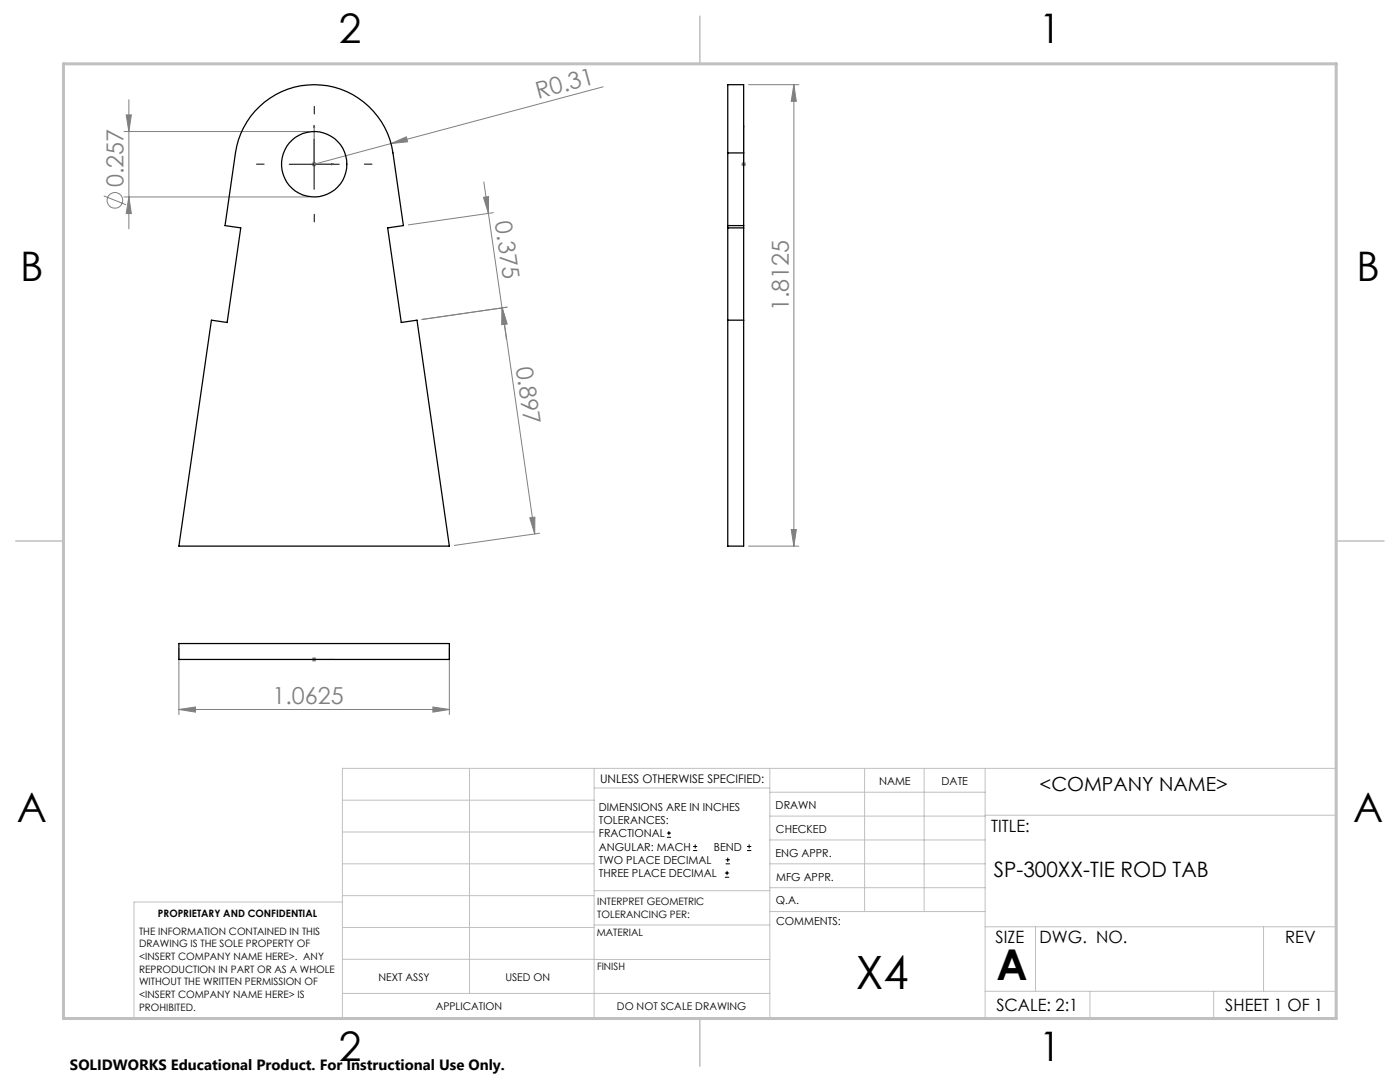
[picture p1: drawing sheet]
<svg xmlns="http://www.w3.org/2000/svg" width="279mm" height="216mm" viewBox="0 0 279 216" stroke-linecap="round" stroke-linejoin="round" font-family="sans-serif">
<g fill="none" stroke="#808080" stroke-width=".2">
<path d="M25.7 19.9v25.7M120.4 17.3l-57.7 15.5M149.4 16.9h10M158.4 16.9v92.1M158.4 16.9l.5 3.3h-1zM20.7 39.1l4.5 1.8M24.7 26.2h37M24.7 39.3h37M25.2 22.9h1l-.5 3.3zM25.7 39.3l.5 3.3h-1zM62.2 32.8h1M62.3 32.4l.7 .7"/>
<path d="M62.7 32.3v1M63 32.4l-.7 .7M78 28.6l3.1-1.3 .3 1zM96.5 39.4l1-.2v3.4zM96.6 36.3l.9 6.3M147.9 32.8h1M148.1 32.4l.7 .7M148.4 32.3v1M148.8 32.4l-.7 .7M97.5 42.6l2.7 18.9M98.5 42.4l-17 2.5M100.2 61.5l.9 3.1-.9 .2z"/>
<path d="M100.2 61.5l.9 6.2M100.2 61.4l1 3.2-1 .2zM100.2 61.4l6.5 45.1M101.2 61.3l-17 2.4 17-2.4M105.7 103.3l1.1-.1-.1 3.3zM107.7 106.4l-17 2.4M149.4 109h10M157.9 105.7h1l-.5 3.3zM35.7 129.4v13.2M62.2 131.6h1M62.3 131.2l.7 .7M62.7 131.1v1"/>
<path d="M63 131.2l-.7 .7M89.7 129.4v13.2M35.7 141.6l3.3-.5v1zM35.7 141.6h54M86.4 141.1l3.3 .5-3.3 .5z"/>
<circle cx="22.9" cy="40" r="1.56"/>
</g>
<g fill="none" stroke="#000" stroke-width=".2">
<path d="M57.7 32.8h10M62.7 27.8v10M133.1 167.1h.8M133.1 166.2h.8M133.5 165.8v.9M138.3 169.7h.8M138.3 168.9h.8M138.7 168.5v.8M144.7 175h.8M144.7 174.2h.8M144.8 172.4h.9M144.8 171.6h.9"/>
<path d="M145.1 173.8v.8M145.2 171.1v.9M149.1 169.7h.8M149.1 168.9h.8M149.5 168.5v.8"/>
</g>
<path d="M62.7 25l.1 .4h-.2zM62.7 25v7.8h3.9M66.2 32.7l.4 .1-.4 .1zM148.4 32.7v.2zM148.4 25v.4v-.4M148.4 32.8h.1M148.4 25v7.8M62.6 131.6h.2zM62.7 131.6h.1M62.7 131.6h3.9M66.6 131.6h-.4h.4" fill="none" stroke="#00f" stroke-width=".2"/>
<path d="M52.7 32.8h-1.5M62.7 22.8v-1.6M72.7 32.8h1.5M62.7 42.8v1.5" fill="none" stroke="#000" stroke-width=".2" stroke-dasharray="15.2 1.3 1.3 1.3"/>
<g fill="none" stroke="#c0c0c0" stroke-width=".2">
<path d="M68.3 159.7h50.3M93.7 153.3v44.9M118.6 153.3v49.9M118.6 157.2h35M153.6 153.3v49.9M153.6 158.1h43M172.5 153.3v28.6M184.4 153.3v28.6M196.6 153.3v49.9M68.3 180h-41.6v23.2h240v-49.9h-198.4v49.9M68.3 166h50.3M68.3 178.7h50.3"/>
<path d="M68.3 172.4h50.3M118.6 177.7h35M153.6 162.8h43M153.6 177.1h43M153.6 172.4h43M153.6 167.6h43M196.6 162.7h70.1M68.3 198.2h85.3M68.3 191.4l85.3 .1M68.3 185.1h50.3M118.6 184.6h35M153.6 181.9h43"/>
<path d="M196.6 184.9h70.1M196.6 197.8h70.1M206.7 184.9v12.9M217.5 197.8v5.4M242.2 197.8v5.4M252.2 184.9v12.9"/>
</g>
<path d="M139.7 3.2v9.5M3.1 107.9h9.6M266.7 107.9h9.5M139.7 203.2v9.6" fill="none" stroke="#c0c0c0" stroke-width=".3"/>
<path d="M12.7 12.7h254v190.5h-254z" fill="none" stroke="#c0c0c0" stroke-width=".6"/>
<g fill="#00f">
<path d="M66.2 32.7l.4 .1-.4 .1zM62.7 25l.1 .4h-.2z"/>
<path d="M148.4 32.7v.2zM148.4 25v.4z"/>
<path d="M66.2 131.6h.4zM62.6 131.6h.2z"/>
</g>
<g fill="#808080">
<path d="M78 28.6l3.1-1.3 .3 1z"/>
<path d="M105.7 103.3l1.1-.1-.1 3.3zM100.2 61.4l1 3.2-1 .2z"/>
<path d="M35.7 141.6l3.3-.5v1zM86.4 141.1l3.3 .5-3.3 .5z"/>
<path d="M157.9 105.7h1l-.5 3.3zM158.4 16.9l.5 3.3h-1z"/>
<path d="M25.2 22.9h1l-.5 3.3zM25.7 39.3l.5 3.3h-1z"/>
<path d="M96.5 39.4l1-.2v3.4zM100.2 61.5l.9 3.1-.9 .2z"/>
</g>
<g fill="none" stroke="#000" stroke-width=".25">
<path d="M51.8 21.2a15.9 15.9 0 0 1 26.6 9.3l2.1 14.5-3.1 .5 2.7 18.8 3.1-.4 6.5 45.1h-54l6.5-45.1 3.1 .4 2.7-18.8-3.1-.5 2.1-14.5a15.8 15.8 0 0 1 4.8-9.3zM145.2 30.5v-13.6h3.2v13.6M145.2 30.5v78.5h3.2v-78.5M145.2 30.5h3.2M145.2 45.5h3.2M145.2 45h3.2M145.2 63.9h3.2M35.7 128.4h54v3.2h-54z"/>
<circle cx="62.7" cy="32.8" r="6.5"/>
</g>
<text font-size="9.2" x="170.8" y="197.4">X4</text>
<text font-size="8.5" x="198.9" y="195.5">A</text>
<g font-size="8.1">
<text x="67.6" y="8.5">2</text>
<text x="207.3" y="8.5">1</text>
<text x="4" y="56.1">B</text>
<text x="270.7" y="56.1">B</text>
<text x="3.3" y="164.1">A</text>
<text x="270" y="164.1">A</text>
<text x="67.6" y="211.7">2</text>
<text x="207.3" y="211.7">1</text>
</g>
<g font-size="4.7" fill="#808080">
<text x="107.4" y="19.7" transform="rotate(-15 107.4 19.7)">R0.31</text>
<text x="24.7" y="37.4" transform="rotate(-90 24.7 37.4)">0.257</text>
<text x="98.8" y="44.4" transform="rotate(82 98.8 44.4)">0.375</text>
<text x="157.4" y="62.1" transform="rotate(-90 157.4 62.1)">1.8125</text>
<text x="103" y="73.3" transform="rotate(82 103 73.3)">0.897</text>
<text x="54.4" y="140.5">1.0625</text>
</g>
<text font-size="4.2" x="198.3" y="174.9">SP-300XX-TIE ROD TAB</text>
<text font-size="3.9" x="207.5" y="157.8">&lt;COMPANY NAME&gt;</text>
<g font-size="3.4">
<text x="197.8" y="166">TITLE:</text>
<text x="198.7" y="188.1">SIZE</text>
<text x="207.5" y="188.1">DWG. NO.</text>
<text x="256.5" y="188.2">REV</text>
<text x="198.8" y="201.7">SCALE: 2:1</text>
<text x="244.5" y="201.7">SHEET 1 OF 1</text>
</g>
<text font-size="3" x="14" y="213.5">SOLIDWORKS Educational Product. For Instructional Use Only.</text>
<text font-size="2.4" x="119.8" y="156.2">UNLESS OTHERWISE SPECIFIED:</text>
<g font-size="2.2">
<text x="119.5" y="161.8">DIMENSIONS ARE IN INCHES</text>
<text x="154.8" y="161.4">DRAWN</text>
<text x="175.4" y="156.6">NAME</text>
<text x="187.9" y="156.7">DATE</text>
<text x="119.5" y="164.4">TOLERANCES:</text>
<text x="119.5" y="167.1">FRACTIONAL</text>
<text x="154.9" y="166.3">CHECKED</text>
<text x="119.5" y="169.7">ANGULAR: MACH</text>
<text x="119.5" y="172.4">TWO PLACE DECIMAL</text>
<text x="142.5" y="169.7">BEND</text>
<text x="154.8" y="170.9">ENG APPR.</text>
<text x="119.5" y="175">THREE PLACE DECIMAL</text>
<text x="154.9" y="175.7">MFG APPR.</text>
<text x="154.9" y="180.4">Q.A.</text>
<text x="154.9" y="184.6">COMMENTS:</text>
</g>
<g font-size="2.1">
<text x="75.5" y="195.7">NEXT ASSY</text>
<text x="100.9" y="195.7">USED ON</text>
<text x="86.9" y="201.5">APPLICATION</text>
<text x="123.1" y="201.6">DO NOT SCALE DRAWING</text>
</g>
<g font-size="2">
<text x="31.5" y="182.9">PROPRIETARY AND CONFIDENTIAL</text>
<text x="119.2" y="180.6">INTERPRET GEOMETRIC</text>
<text x="119.2" y="183.1">TOLERANCING PER:</text>
<text x="27.8" y="186.5">THE INFORMATION CONTAINED IN THIS</text>
<text x="27.8" y="189">DRAWING IS THE SOLE PROPERTY OF</text>
<text x="27.8" y="191.6">&lt;INSERT COMPANY NAME HERE&gt;. ANY</text>
<text x="119.1" y="186.7">MATERIAL</text>
<text x="27.8" y="194.1">REPRODUCTION IN PART OR AS A WHOLE</text>
<text x="27.8" y="196.6">WITHOUT THE WRITTEN PERMISSION OF</text>
<text x="119.1" y="193.5">FINISH</text>
<text x="27.8" y="199.1">&lt;INSERT COMPANY NAME HERE&gt; IS</text>
<text x="27.8" y="201.7">PROHIBITED.</text>
</g>
</svg>
